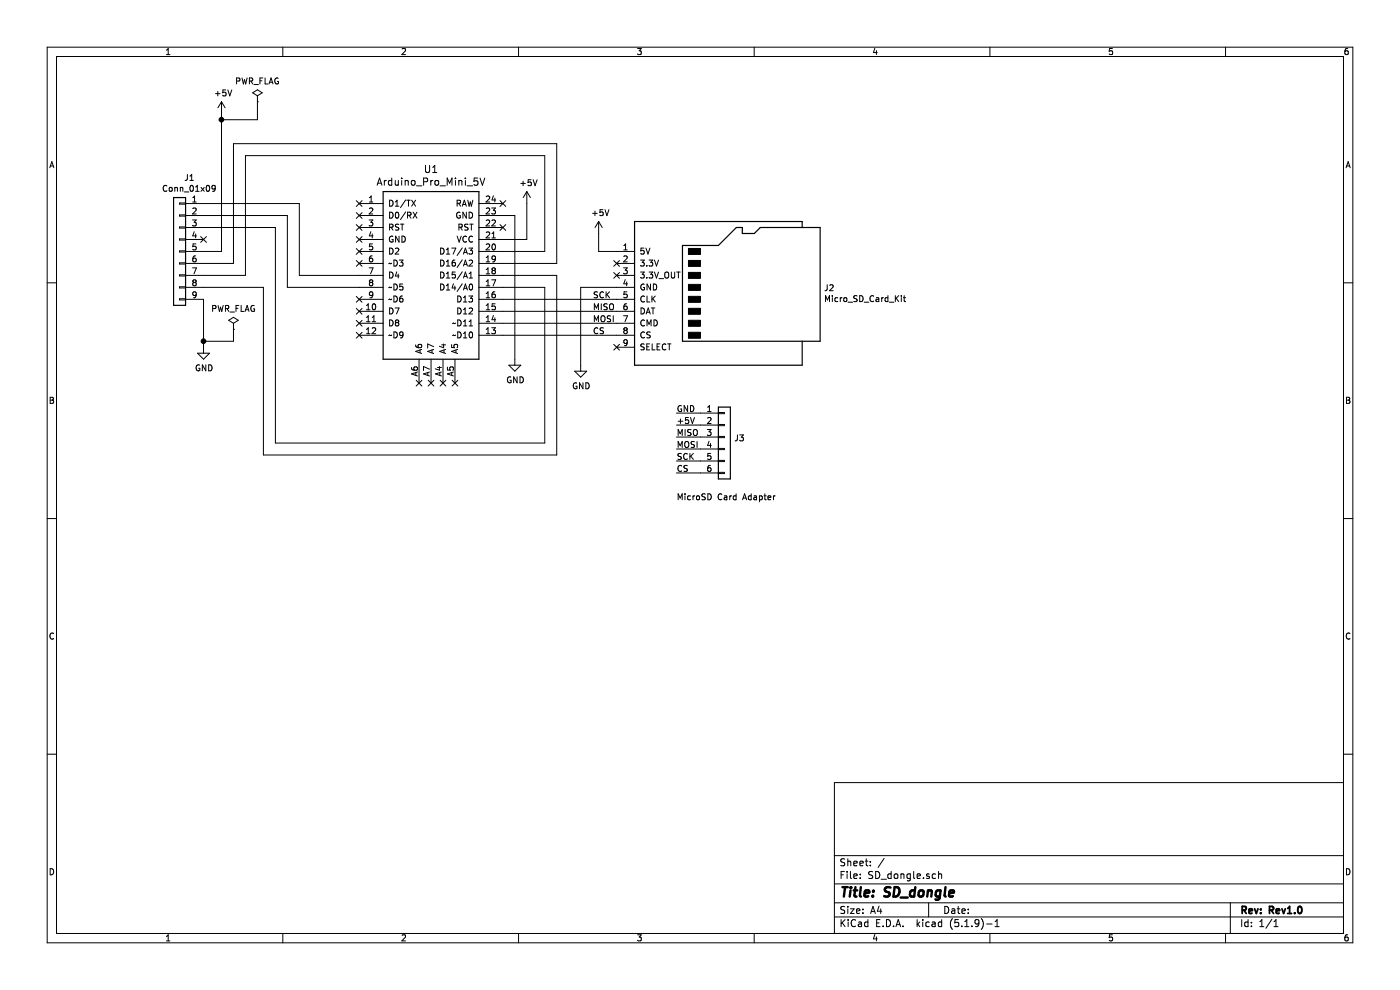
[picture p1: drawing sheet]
EESchema Schematic File Version 4
EELAYER 30 0
EELAYER END
$Descr A4 11693 8268
encoding utf-8
Sheet 1 1
Title "SD_dongle"
Date ""
Rev "Rev1.0"
Comp ""
Comment1 ""
Comment2 ""
Comment3 ""
Comment4 ""
$EndDescr
$Comp
L Arduino:Arduino_Pro_Mini U?
U 1 1
P 3600 2300
AR Path="/636550FF/64E98BF0" Ref="U?"  Part="1" 
AR Path="/64E98BF0" Ref="U1"  Part="1" 
AR Path="/64DF955F/64E98BF0" Ref="U?"  Part="1" 
F 0 "U1" H 3600 3189 60  0000 C CNN
F 1 "Arduino_Pro_Mini_5V" H 3600 3083 60  0000 C CNN
F 2 "Arduino:Arduino_Pro_Mini" H 4400 1550 60  0001 C CNN
F 3 "https://www.sparkfun.com/products/11113" H 3800 1100 60  0001 C CNN
	1    3600 2300
	1    0    0    -1  
$EndComp
Wire Wire Line
	2500 2300 3000 2300
Wire Wire Line
	4550 3700 4550 2400
Wire Wire Line
	4550 2400 4200 2400
Wire Wire Line
	4650 3800 4650 2300
Wire Wire Line
	4650 2300 4200 2300
Wire Wire Line
	4650 1200 4650 2200
Wire Wire Line
	4650 2200 4200 2200
Wire Wire Line
	4550 1300 4550 2100
Wire Wire Line
	4550 2100 4200 2100
$Comp
L power:GND #PWR?
U 1 1
P 4300 3000
AR Path="/636550FF/64E98C34" Ref="#PWR?"  Part="1" 
AR Path="/64E98C34" Ref="#PWR03"  Part="1" 
AR Path="/64DF955F/64E98C34" Ref="#PWR?"  Part="1" 
F 0 "#PWR03" H 4300 2750 50  0001 C CNN
F 1 "GND" H 4305 2827 50  0000 C CNN
F 2 "" H 4300 3000 50  0001 C CNN
F 3 "" H 4300 3000 50  0001 C CNN
	1    4300 3000
	1    0    0    -1  
$EndComp
Wire Wire Line
	4200 1800 4300 1800
Wire Wire Line
	4300 1800 4300 3000
$Comp
L power:+5V #PWR?
U 1 1
P 4400 1700
AR Path="/636550FF/64E98C3C" Ref="#PWR?"  Part="1" 
AR Path="/64E98C3C" Ref="#PWR04"  Part="1" 
AR Path="/64DF955F/64E98C3C" Ref="#PWR?"  Part="1" 
F 0 "#PWR04" H 4400 1550 50  0001 C CNN
F 1 "+5V" H 4415 1873 50  0000 C CNN
F 2 "" H 4400 1700 50  0001 C CNN
F 3 "" H 4400 1700 50  0001 C CNN
	1    4400 1700
	1    0    0    -1  
$EndComp
Wire Wire Line
	4200 2500 5150 2500
Wire Wire Line
	4200 2600 5150 2600
Wire Wire Line
	4200 2700 5150 2700
Wire Wire Line
	4200 2800 5150 2800
NoConn ~ 5150 2200
NoConn ~ 5150 2300
NoConn ~ 5150 2900
$Comp
L power:+5V #PWR?
U 1 1
P 5000 1950
AR Path="/636550FF/64E98C53" Ref="#PWR?"  Part="1" 
AR Path="/64E98C53" Ref="#PWR05"  Part="1" 
AR Path="/64DF955F/64E98C53" Ref="#PWR?"  Part="1" 
F 0 "#PWR05" H 5000 1800 50  0001 C CNN
F 1 "+5V" H 5015 2123 50  0000 C CNN
F 2 "" H 5000 1950 50  0001 C CNN
F 3 "" H 5000 1950 50  0001 C CNN
	1    5000 1950
	1    0    0    -1  
$EndComp
Wire Wire Line
	5000 1950 5000 2100
Wire Wire Line
	5000 2100 5150 2100
$Comp
L power:GND #PWR?
U 1 1
P 4850 3050
AR Path="/636550FF/64E98C5B" Ref="#PWR?"  Part="1" 
AR Path="/64E98C5B" Ref="#PWR06"  Part="1" 
AR Path="/64DF955F/64E98C5B" Ref="#PWR?"  Part="1" 
F 0 "#PWR06" H 4850 2800 50  0001 C CNN
F 1 "GND" H 4855 2877 50  0000 C CNN
F 2 "" H 4850 3050 50  0001 C CNN
F 3 "" H 4850 3050 50  0001 C CNN
	1    4850 3050
	1    0    0    -1  
$EndComp
Wire Wire Line
	5150 2400 4850 2400
Wire Wire Line
	4850 2400 4850 3050
NoConn ~ 4200 1700
NoConn ~ 4200 1900
NoConn ~ 3600 3200
NoConn ~ 3500 3200
NoConn ~ 3000 2000
NoConn ~ 3000 1800
NoConn ~ 3000 1700
Wire Wire Line
	4200 2000 4400 2000
Wire Wire Line
	4400 2000 4400 1700
$Comp
L Memory_RAM2:Micro_SD_Card_Kit J?
U 1 1
P 6050 2400
AR Path="/636550FF/64E98C6C" Ref="J?"  Part="1" 
AR Path="/64E98C6C" Ref="J2"  Part="1" 
AR Path="/64DF955F/64E98C6C" Ref="J?"  Part="1" 
F 0 "J2" H 6880 2396 50  0000 L CNN
F 1 "Micro_SD_Card_Kit" H 6880 2305 50  0000 L CNN
F 2 "Arduino:AE-microSD-LLCNV" H 7200 2700 50  0001 C CNN
F 3 "http://katalog.we-online.de/em/datasheet/693072010801.pdf" H 6050 2400 50  0001 C CNN
	1    6050 2400
	1    0    0    -1  
$EndComp
Text Label 4950 2500 0    50   ~ 0
SCK
Text Label 4950 2600 0    50   ~ 0
MISO
Text Label 4950 2700 0    50   ~ 0
MOSI
Text Label 4950 2800 0    50   ~ 0
CS
$Comp
L Connector_Generic:Conn_01x06 J?
U 1 1
P 6050 3650
AR Path="/636550FF/64E98C77" Ref="J?"  Part="1" 
AR Path="/64E98C77" Ref="J3"  Part="1" 
AR Path="/64DF955F/64E98C77" Ref="J?"  Part="1" 
F 0 "J3" H 6130 3642 50  0000 L CNN
F 1 "MicroSD Card Adapter" H 5650 3150 50  0000 L CNN
F 2 "Connector_PinSocket_2.54mm:PinSocket_1x06_P2.54mm_Vertical" H 6050 3650 50  0001 C CNN
F 3 "~" H 6050 3650 50  0001 C CNN
	1    6050 3650
	1    0    0    -1  
$EndComp
Wire Wire Line
	5850 3450 5650 3450
Wire Wire Line
	5850 3550 5650 3550
Wire Wire Line
	5850 3650 5650 3650
Wire Wire Line
	5850 3750 5650 3750
Wire Wire Line
	5850 3850 5650 3850
Wire Wire Line
	5850 3950 5650 3950
Text Label 5650 3450 0    50   ~ 0
GND
Text Label 5650 3550 0    50   ~ 0
+5V
Text Label 5650 3650 0    50   ~ 0
MISO
Text Label 5650 3750 0    50   ~ 0
MOSI
Text Label 5650 3850 0    50   ~ 0
SCK
Text Label 5650 3950 0    50   ~ 0
CS
$Comp
L Connector_Generic:Conn_01x09 J1
U 1 1
P 1500 2100
F 0 "J1" H 1418 2717 50  0000 C CNN
F 1 "Conn_01x09" H 1418 2626 50  0000 C CNN
F 2 "Connector_Dsub:DSUB-9_Female_Horizontal_P2.77x2.84mm_EdgePinOffset7.70mm_Housed_MountingHolesOffset9.12mm" H 1500 2100 50  0001 C CNN
F 3 "~" H 1500 2100 50  0001 C CNN
	1    1500 2100
	-1   0    0    -1  
$EndComp
Wire Wire Line
	1950 1200 4650 1200
Wire Wire Line
	1700 1900 2300 1900
Wire Wire Line
	2300 1900 2300 3700
Wire Wire Line
	2300 3700 4550 3700
Wire Wire Line
	1700 2400 2200 2400
$Comp
L power:GND #PWR?
U 1 1
P 1700 2900
AR Path="/636550FF/652CEB43" Ref="#PWR?"  Part="1" 
AR Path="/652CEB43" Ref="#PWR01"  Part="1" 
AR Path="/64DF955F/652CEB43" Ref="#PWR?"  Part="1" 
F 0 "#PWR01" H 1700 2650 50  0001 C CNN
F 1 "GND" H 1705 2727 50  0000 C CNN
F 2 "" H 1700 2900 50  0001 C CNN
F 3 "" H 1700 2900 50  0001 C CNN
	1    1700 2900
	1    0    0    -1  
$EndComp
Wire Wire Line
	1700 2500 1700 2850
$Comp
L power:+5V #PWR?
U 1 1
P 1850 950
AR Path="/636550FF/652D7DAC" Ref="#PWR?"  Part="1" 
AR Path="/652D7DAC" Ref="#PWR02"  Part="1" 
AR Path="/64DF955F/652D7DAC" Ref="#PWR?"  Part="1" 
F 0 "#PWR02" H 1850 800 50  0001 C CNN
F 1 "+5V" H 1865 1123 50  0000 C CNN
F 2 "" H 1850 950 50  0001 C CNN
F 3 "" H 1850 950 50  0001 C CNN
	1    1850 950 
	1    0    0    -1  
$EndComp
Wire Wire Line
	1700 2100 1850 2100
Wire Wire Line
	1850 950  1850 1000
NoConn ~ 1700 2000
Wire Wire Line
	2500 1700 2500 2300
Wire Wire Line
	1700 1700 2500 1700
Wire Wire Line
	2400 1800 2400 2400
Wire Wire Line
	2400 2400 3000 2400
Wire Wire Line
	1700 1800 2400 1800
Wire Wire Line
	1950 1200 1950 2200
Wire Wire Line
	1950 2200 1700 2200
Wire Wire Line
	4550 1300 2050 1300
Wire Wire Line
	2050 1300 2050 2300
Wire Wire Line
	2050 2300 1700 2300
NoConn ~ 3000 2100
NoConn ~ 3000 2200
NoConn ~ 3000 2500
NoConn ~ 3000 2600
NoConn ~ 3000 2700
NoConn ~ 3000 2800
NoConn ~ 3800 3200
NoConn ~ 3700 3200
NoConn ~ 3000 1900
Wire Wire Line
	2200 3800 4650 3800
Wire Wire Line
	2200 2400 2200 3800
$Comp
L power:PWR_FLAG #FLG0101
U 1 1
P 2150 850
F 0 "#FLG0101" H 2150 925 50  0001 C CNN
F 1 "PWR_FLAG" H 2150 1023 50  0000 C CNN
F 2 "" H 2150 850 50  0001 C CNN
F 3 "~" H 2150 850 50  0001 C CNN
	1    2150 850 
	1    0    0    -1  
$EndComp
$Comp
L power:PWR_FLAG #FLG0102
U 1 1
P 1950 2750
F 0 "#FLG0102" H 1950 2825 50  0001 C CNN
F 1 "PWR_FLAG" H 1950 2923 50  0000 C CNN
F 2 "" H 1950 2750 50  0001 C CNN
F 3 "~" H 1950 2750 50  0001 C CNN
	1    1950 2750
	1    0    0    -1  
$EndComp
Wire Wire Line
	1950 2750 1950 2850
Wire Wire Line
	1950 2850 1700 2850
Connection ~ 1700 2850
Wire Wire Line
	1700 2850 1700 2900
Wire Wire Line
	2150 850  2150 1000
Wire Wire Line
	2150 1000 1850 1000
Connection ~ 1850 1000
Wire Wire Line
	1850 1000 1850 2100
$EndSCHEMATC
